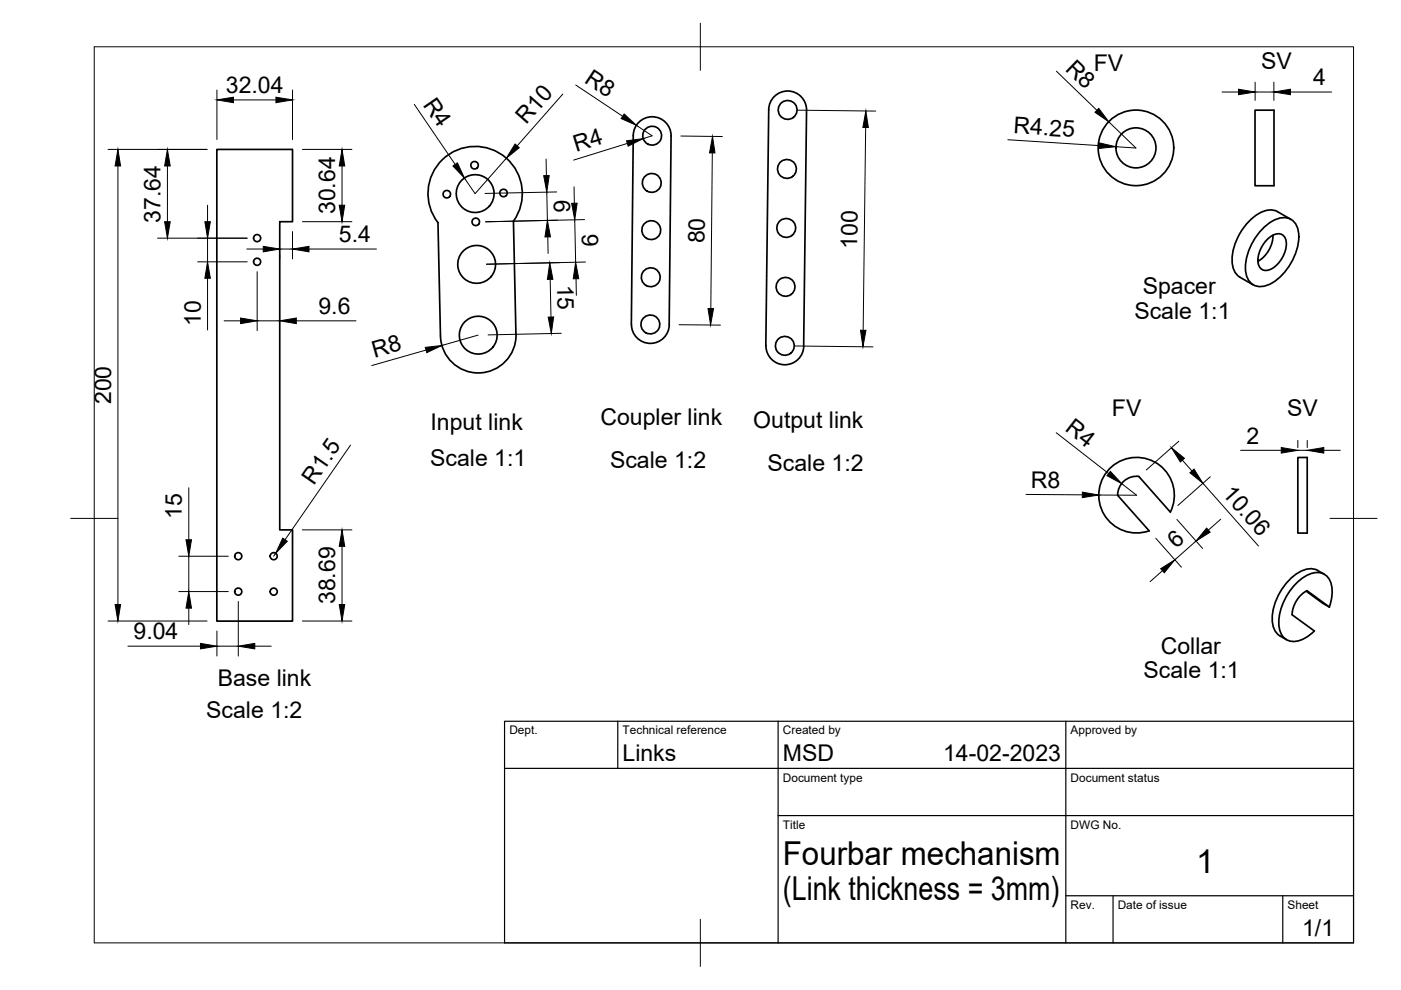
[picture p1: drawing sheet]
<svg xmlns="http://www.w3.org/2000/svg" width="297mm" height="210mm" viewBox="0 0 297 210" stroke-linecap="round" stroke-linejoin="round" font-family="sans-serif">
<!-- layer: Visible -->
<g fill="none" stroke="#000" stroke-width=".36">
<path d="M46 31.7h16v15.3h-2.7v65.3h2.7v19.4h-16zM93.9 33.8a10 10 0 0 1 13.4-.3 10 10 0 0 1 1.6 13.4l.5 24a8 8 0 0 1-7.8 8.2 8 8 0 0 1-8.2-7.9l-.5-24a10 10 0 0 1 1-13.4zM266.1 23.4h4v16h-4zM262.9 58.8l2.8 1.6M268.1 48.1a5.7 5.7 0 0 1 5-1.9 3.6 3.6 0 0 1 2.3 4 12.2 12.2 0 0 1-6.6 10.2 3.2 3.2 0 0 1-4.7-2.7 12.1 12.1 0 0 1 4-9.6zM268.5 50.9a2.7 2.7 0 0 1 3.6-1 3.7 3.7 0 0 1 .1 4.1 5.4 5.4 0 0 1-3.8 3.3 1.78 1.78 0 0 1-1.7-2.1 6.7 6.7 0 0 1 1.8-4.3zM269.9 49.9a6.6 6.6 0 0 1-3.2 5.5M273.7 46.5l-2.8-1.6a4.2 4.2 0 0 0-4.4 .6 12 12 0 0 0-5.2 10.9 3.4 3.4 0 0 0 1.6 2.4M133.9 68.8a4 4 0 0 0 3.9 4 4 4 0 0 0 4.1-4l.4-40a4 4 0 0 0-4-4 4 4 0 0 0-4 3.9l-.4 40.1M162.4 73.3a4 4 0 0 0 4 4 4 4 0 0 0 4-3.9l.6-50a4 4 0 0 0-4-4.1 4 4 0 0 0-4 4l-.6 50M275.2 97h2v16h-2zM248.1 108.6l-6.6-7.6a4 4 0 0 0-4.5 4l6.6 7.6"/>
<path d="M248.1 108.6a8 8 0 0 0-5.6-11.5 8 8 0 0 0-9.5 8.5 8 8 0 0 0 10.6 6.9M274 130.4l4.7 3.4M277.1 125.3l4.8 3.4-1.5-.8-3.5-2.6M277.1 125.2a6.1 6.1 0 0 0-3.1 5.1M279.4 121l1.4 .8M279.4 120.9a4.2 4.2 0 0 0-4.4 .7 12 12 0 0 0-5.1 10.9 4.1 4.1 0 0 0 2.9 3.2M281.9 128.7a6.4 6.4 0 0 0-.6-6.5 3.7 3.7 0 0 0-4.7 .1 12.3 12.3 0 0 0-5.4 10.4 3.2 3.2 0 0 0 4.9 2.9l1.7-1.1 .9-.7"/>
<circle cx="100.6" cy="35" r=".79"/>
<circle cx="138.2" cy="38.8" r="2"/>
<circle cx="138.3" cy="28.8" r="2"/>
<circle cx="166.8" cy="35.8" r="2"/>
<circle cx="167" cy="23.3" r="2"/>
<circle cx="240.8" cy="31.4" r="8"/>
<circle cx="240.8" cy="31.4" r="4.2"/>
<circle cx="54.5" cy="50.5" r=".75"/>
<circle cx="54.5" cy="55.5" r=".75"/>
<circle cx="94.7" cy="41.2" r=".79"/>
<circle cx="100.7" cy="41" r="4"/>
<circle cx="100.9" cy="47" r=".79"/>
<circle cx="101.1" cy="56.1" r="4"/>
<circle cx="106.8" cy="40.9" r=".79"/>
<circle cx="138" cy="58.8" r="2"/>
<circle cx="138.1" cy="48.8" r="2"/>
<circle cx="166.7" cy="48.3" r="2"/>
<circle cx="101.4" cy="71.1" r="4"/>
<circle cx="137.9" cy="68.8" r="2"/>
<circle cx="166.4" cy="73.3" r="2"/>
<circle cx="166.5" cy="60.8" r="2"/>
<circle cx="50.5" cy="117.9" r=".75"/>
<circle cx="58" cy="117.9" r=".75"/>
<circle cx="50.5" cy="125.4" r=".75"/>
<circle cx="58" cy="125.4" r=".75"/>
</g>
<!-- layer: BORDER -->
<path d="M20 9.9h267v190h-267zM148.5 4.9v10M15 109.9h10M282 109.9h10M148.5 194.9v10" fill="none" stroke="#000" stroke-width=".21"/>
<!-- layer: TITLEBLOCK -->
<path d="M107 152.9h180v47h-180zM131 152.9v10M165 152.9v47M226 152.9v47M107 162.9h180M165 172.9h122M226 189.9h61M236 189.9v10M272 189.9v10" fill="none" stroke="#000" stroke-width=".25"/>
<!-- layer: FD_Dimensions -->
<g fill="none" stroke="#000" stroke-width=".21">
<path d="M46 19.1v10.5M62 19.1v10.5M119.3 19.9l-9.7 11M122.1 18l9.9 6.7M224 15.1l8.6 8.3M259.1 19.5h3.5M266.1 17.4v3.9M266.1 19.5h4M270.1 17.4v3.9M273.6 19.5h8.7M22.9 31.7h21M25 35.2v93"/>
<path d="M35.5 35.2v11.8M49.5 21.2h9M64.1 31.7h10.5M72.5 35.2v8.3M87.8 22.1l8.7 12.8M107.3 33.6l-6.6 7.5-2.2-3.3M115.8 33.7v3.5M121.7 39.6l.1 3.5M133 30.4l-11.4 3.5M134.9 26.6l3.4 2.2-1.9 .6M144.4 28.8l8.8 .1M151 32.4l-.3 33"/>
<path d="M169.1 23.4l16.6 .2M183.5 27l-.5 43M213.7 29.6l19.4 1.3M235.1 25.8l5.7 5.6-4.2-.3M33.4 50.5h19M41.9 55.5h10.5M44 43.5v3.5M44 50.5v5M44 59v11M52.3 52.8h3.5M54.5 57.6v12.5M59.3 53.9v1"/>
<path d="M59.3 52.8h2.7M62 49.1v5.8M64.1 47h10.5M65.5 52.8h14.3M115.9 40.7l.2 6M116.1 50.2l.1 3.5M116.6 59.2l.2 8M118 40.7l-15.2 .3M121.9 46.6l.1 9M122.1 59.1l.1 3.5M124 46.6l-21 .4M124.1 55.6l-21 .4"/>
<path d="M47.5 68h3.5M54.5 68h4.8M62.8 68h12.7M90.3 74.2l-11.5 3.3M101.4 71l-7.7 2.3M119 70.7l-15.5 .3M144 68.8l8.8 .1M168.5 73.4l16.6 .1M74.3 94.4l-13.9 20M223.9 91.8l11.2 8.6M249.9 93.5l-6.9 6.1M250.7 97.6l2 2.3"/>
<path d="M263 95.5h8.7M275.2 93.4v1.5M275.2 95.5h2M277.2 93.4v1.5M280.7 95.5h3.5M37.9 117.9h10.5M40 103.4v11M40 117.9v7.5M58.4 117.3l-.4 .6M64.1 112.3h10.5M72.5 115.8v12.4M217.5 104.8l12 .1"/>
<path d="M237.8 102.5l3.2 2.5h-8M245 114.1l5.5 6.2M249.5 110.1l5.5 6.2M253.6 114.7l-4.5 4M255 102.5l11.8 13.3M256.6 101.1l-6.9 6.1M258.8 110.1l-2.6 2.3M22.9 131.7h21M27.1 137h15.4M37.9 125.4h10.5M40 128.9v3.5M46 133.8v5.3"/>
<path d="M46 137h4.5M50.5 127.5v11.6M54 137h3.5M64.1 131.7h10.5M246.5 121l-2.7 2.3"/>
</g>
<g fill="#000" stroke="#000" stroke-width=".21">
<path d="M262.6 18.9l3.5 .6-3.5 .6zM270.1 19.5l3.5-.6v1.2zM25 31.7l.6 3.5h-1.2zM35.5 31.7l.6 3.5h-1.2zM46 21.2l3.5-.6v1.2zM58.5 20.6l3.5 .6-3.5 .6zM72.5 31.7l.6 3.5h-1.2zM96 35.2l1-.7 1.5 3.3zM109.2 30.5l.9 .8-2.8 2.3zM115.3 37.2h1.1l-.5 3.5zM132.3 24.2l2.6 2.4-3.2-1.5zM132.8 29.9l3.6-.5-3.2 1.6z"/>
<path d="M151.1 28.9l.5 3.5h-1.2zM183.6 23.5l.5 3.5h-1.2zM233 23l2.1 2.8-2.9-2zM233.1 30.3l3.5 .8-3.6 .4zM34.9 47h1.2l-.6 3.5zM43.4 47h1.2l-.6 3.5zM44 55.5l.6 3.5h-1.2zM55.8 52.2l3.5 .6-3.5 .6zM62 52.8l3.5-.6v1.2zM71.9 43.5h1.2l-.6 3.5zM116.1 46.7l.6 3.5h-1.2zM116.6 55.7l.6 3.5h-1.1z"/>
<path d="M121.2 43.1h1.2l-.5 3.5zM122 55.6l.7 3.5h-1.2zM51 67.4l3.5 .6-3.5 .6zM59.3 68l3.5-.6v1.2zM90.2 73.7l3.5-.4-3.2 1.5zM116.2 67.2h1.2l-.5 3.5zM150.1 65.4h1.2l-.6 3.5zM182.4 70h1.2l-.6 3.5zM235.4 99.9l2.4 2.6-3.1-1.6zM248.4 94.9l2.7 2.3-.8 .8zM252.3 100.2l.9-.7 1.8 3zM271.7 94.9l3.5 .6-3.5 .6z"/>
<path d="M277.2 95.5l3.5-.6v1.2zM39.4 114.4h1.2l-.6 3.5zM59.9 114.1l1 .7-2.5 2.5zM72.5 112.3l.6 3.5h-1.2zM229.5 104.3l3.5 .7-3.5 .5zM255.8 112l.8 .8-3 1.9zM24.4 128.2h1.2l-.6 3.5zM40 125.4l.6 3.5h-1.2zM42.5 136.4l3.5 .6-3.5 .6zM50.5 137l3.5-.6v1.2zM71.9 128.2h1.2l-.6 3.5zM246.1 120.6l3-1.9-2.3 2.7z"/>
</g>
<g font-size="7">
<text x="166" y="183.4">Fourbar mechanism</text>
<text x="253.6" y="185.2">1</text>
<text x="166" y="190.9">(Link thickness = 3mm)</text>
</g>
<g font-size="4.9">
<text x="123.7" y="17.4" transform="rotate(34 123.7 17.4)">R8</text>
<text x="225.7" y="14.7" transform="rotate(44 225.7 14.7)">R8</text>
<text x="231.9" y="15.1">FV</text>
<text x="267.4" y="14.7">SV</text>
<text x="47.9" y="19.7">32.04</text>
<text x="89.6" y="22.2" transform="rotate(56 89.6 22.2)">R4</text>
<text x="278.4" y="18.1">4</text>
<text x="111.5" y="26.6" transform="rotate(-49 111.5 26.6)">R10</text>
<text x="214.8" y="28.3" transform="rotate(4 214.8 28.3)">R4.25</text>
<text x="122.2" y="32.3" transform="rotate(-17 122.2 32.3)">R4</text>
<text x="34" y="47.2" transform="rotate(-90 34 47.2)">37.64</text>
<text x="71.1" y="45.4" transform="rotate(-90 71.1 45.4)">30.64</text>
<text x="117.4" y="42.4" transform="rotate(89 117.4 42.4)">6</text>
<text x="71.9" y="51.3">5.4</text>
<text x="123.4" y="49.7" transform="rotate(89 123.4 49.7)">9</text>
<text x="149.4" y="51.6" transform="rotate(-89 149.4 51.6)">80</text>
<text x="181.8" y="52.7" transform="rotate(-89 181.8 52.7)">100</text>
<text x="118.1" y="60.3" transform="rotate(89 118.1 60.3)">15</text>
<text x="242.3" y="62.2">Spacer</text>
<text x="42.6" y="69.1" transform="rotate(-90 42.6 69.1)">10</text>
<text x="67.5" y="66.6">9.6</text>
<text x="240.5" y="67.6">Scale 1:1</text>
<text x="79.4" y="75.8" transform="rotate(-16 79.4 75.8)">R8</text>
<text x="23.5" y="85.7" transform="rotate(-90 23.5 85.7)">200</text>
<text x="235.8" y="88.2">FV</text>
<text x="272.9" y="88.3">SV</text>
<text x="91.3" y="91.2">Input link</text>
<text x="127.3" y="90.1">Coupler link</text>
<text x="159.7" y="90.8">Output link</text>
<text x="225.6" y="91.3" transform="rotate(38 225.6 91.3)">R4</text>
<text x="264.3" y="94.1">2</text>
<text x="91.2" y="98.7">Scale 1:1</text>
<text x="129.3" y="99.3">Scale 1:2</text>
<text x="162.7" y="99.9">Scale 1:2</text>
<text x="66.5" y="103" transform="rotate(-55 66.5 103)">R1.5</text>
<text x="218.6" y="103.4">R8</text>
<text x="259" y="104.8" transform="rotate(49 259 104.8)">10.06</text>
<text x="38.6" y="110.1" transform="rotate(-90 38.6 110.1)">15</text>
<text x="249.4" y="116.5" transform="rotate(-41 249.4 116.5)">6</text>
<text x="71.1" y="128.1" transform="rotate(-90 71.1 128.1)">38.69</text>
<text x="28.3" y="135.5">9.04</text>
<text x="242.5" y="143.8">Scale 1:1</text>
<text x="246.1" y="138.7">Collar</text>
<text x="46.2" y="145.3">Base link</text>
<text x="43.7" y="152.3">Scale 1:2</text>
<text x="132" y="161.4">Links</text>
<text x="166" y="161.4">MSD</text>
<text x="200" y="161.4">14-02-2023</text>
<text x="276.1" y="198.6">1/1</text>
</g>
<g font-size="2.5">
<text x="108" y="155.7">Dept.</text>
<text x="132" y="155.7">Technical reference</text>
<text x="166" y="155.7">Created by</text>
<text x="227" y="155.7">Approved by</text>
<text x="166" y="165.7">Document type</text>
<text x="227" y="165.7">Document status</text>
<text x="166" y="175.7">Title</text>
<text x="227" y="175.7">DWG No.</text>
<text x="227" y="192.7">Rev.</text>
<text x="237" y="192.7">Date of issue</text>
<text x="273" y="192.7">Sheet</text>
</g>
</svg>
